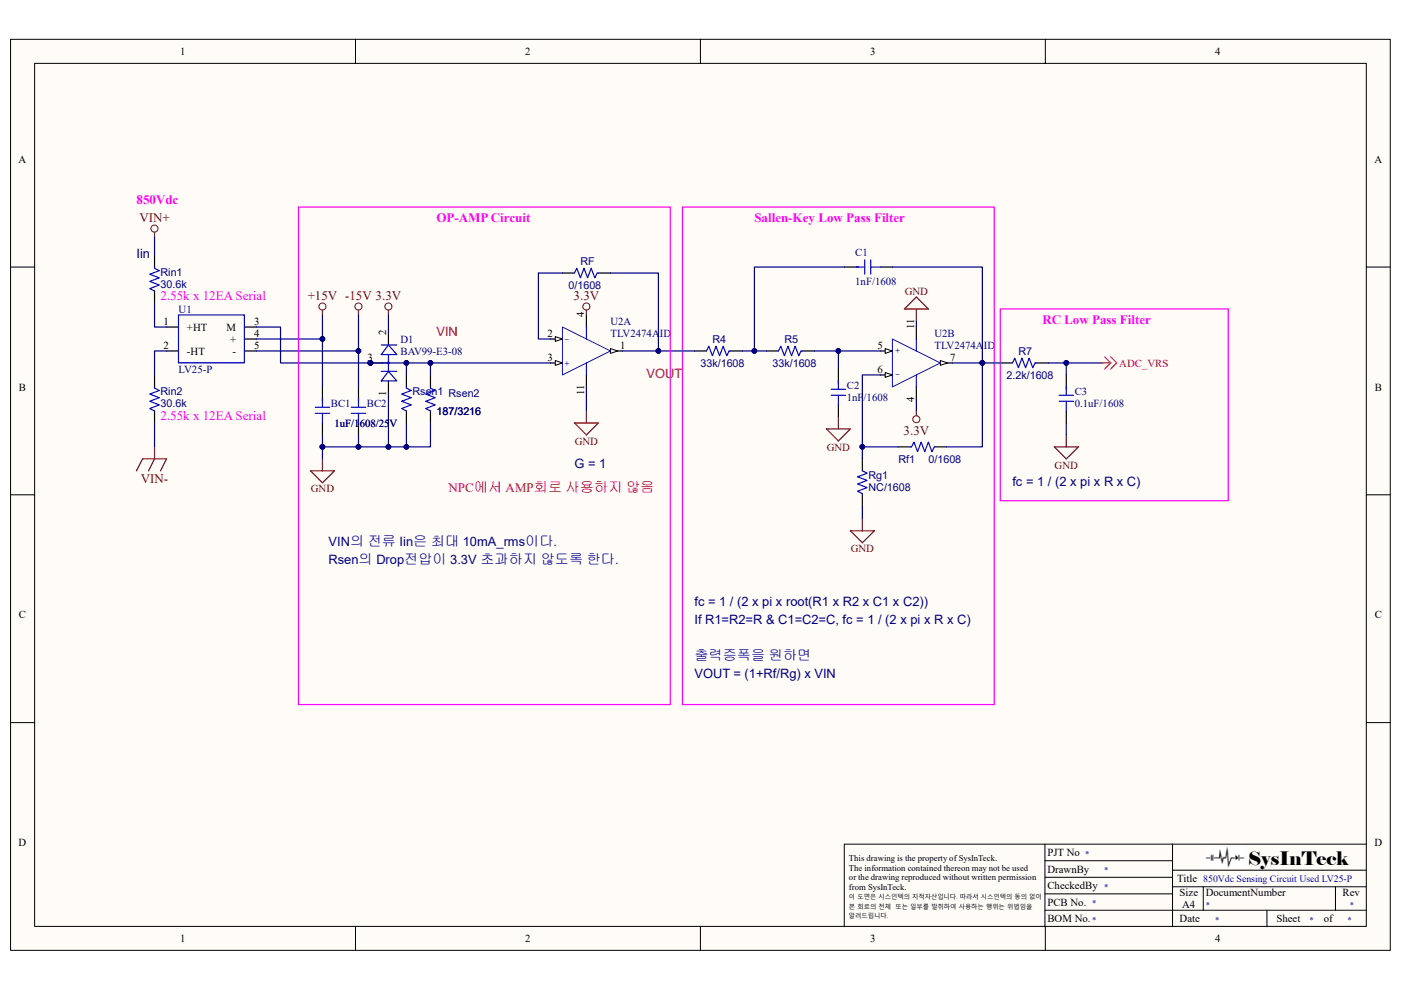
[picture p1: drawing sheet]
# Altium schematic sheet LV25-P 850Vdc ADC 센싱회로.SchDoc: 850Vdc Sensing Circuit Used LV25-P
size A4

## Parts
BC1  1uF/1608/25V  [C-1608]
BC2  1uF/1608/25V  [C-1608]
C1  1nF/1608  [C-1608]
C2  1nF/1608  [C-1608]
C3  0.1uF/1608  [C-1608]
D1  BAV99-E3-08  [SOT-23]
R4  33k/1608  [R-1608]
R5  33k/1608  [R-1608]
R7  2.2k/1608  [R-1608]
RF  0/1608  [R-1608]
Rf1  0/1608  [R-1608]
Rg1  NC/1608  [R-1608]
Rin1  30.6k  [R-1608]
Rin2  30.6k  [R-1608]
Rsen1  187/3216  [R-1608]
Rsen2  187/3216  [R-1608]
U1  LV25-P
U2  TLV2474AID  [SO-14]  (parts A,B of 4)

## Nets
3.3V: D1.2 U2.4(+VCC)
+15V: BC1.1 U1.4(+)
-15V: BC2.1 U1.5(-)
GND: BC1.2 BC2.2 C2.2 C3.2 D1.1 Rg1.1 Rsen1.2 Rsen2.2 U2.11(-VCC)
VIN+: Rin1.1
VIN-: Rin2.2
ADC_VRS: C3.1 R7.1 ; off-sheet ADC_VRS
NetC1_1: C1.1 R4.1 R5.2
NetC1_2: C1.2 R7.2 Rf1.2 U2.7(OUT)
NetC2_1: C2.1 R5.1 U2.5(+IN)
NetD1_3: D1.3 Rsen1.1 Rsen2.1 U1.3(M) U2.3(+IN)
NetR4_2: R4.2 RF.1 U2.1(OUT)
NetRf1_1: Rf1.1 Rg1.2 U2.6(-IN)
NetRF_2: RF.2 U2.2(-IN)
NetRin1_2: Rin1.2 U1.1(+HT)
NetRin2_1: Rin2.1 U1.2(-HT)

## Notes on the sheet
- (near Rin1) Iin
- 850Vdc
- OP-AMP Circuit
- (near C1) Sallen-Key Low Pass Filter
- (near Rin1) 2.55k x 12EA Serial
- VIN
- VOUT
- (near R7) RC Low Pass Filter
- (near Rin2) 2.55k x 12EA Serial
- NPC에서 AMP회로 사용하지 않음
- G = 1
- fc = 1 / (2 x pi x R x C)
- VIN의 전류 Iin은 최대 10mA_rms이다.
- Rsen의 Drop전압이 3.3V 초과하지 않도록 한다.
- fc = 1 / (2 x pi x root(R1 x R2 x C1 x C2))
- If R1=R2=R & C1=C2=C, fc = 1 / (2 x pi x R x C)
- 출력증폭을 원하면
- VOUT = (1+Rf/Rg) x VIN
